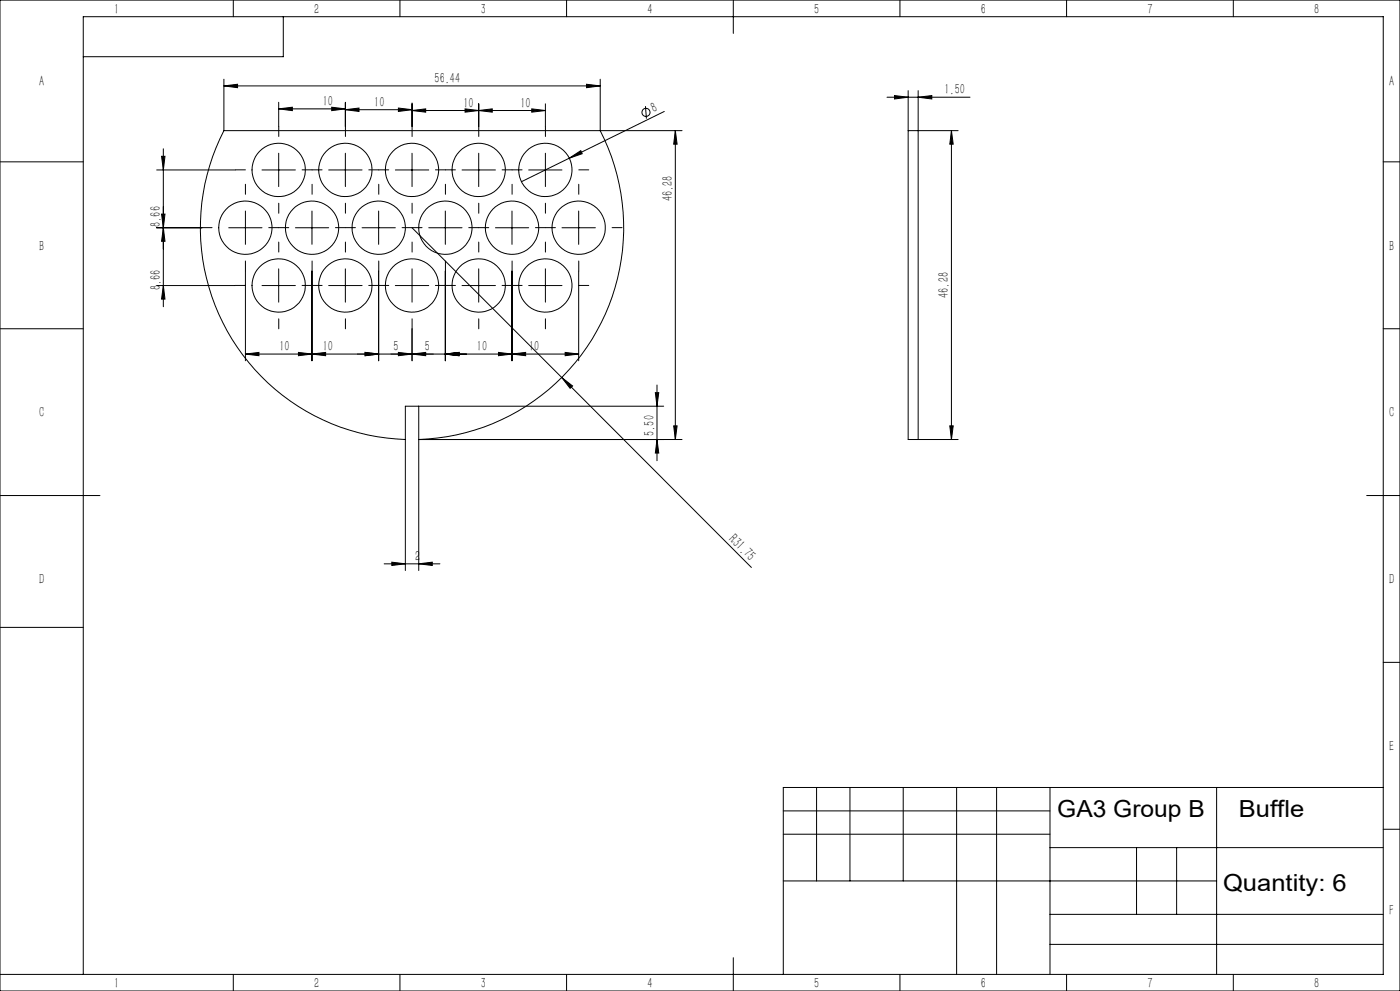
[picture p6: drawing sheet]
<svg xmlns="http://www.w3.org/2000/svg" width="420mm" height="297mm" viewBox="0 0 420 297" stroke-linecap="round" stroke-linejoin="round" font-family="sans-serif">
<g fill="none" stroke="#000" stroke-width=".3">
<path d="M0 0h420v297h-420zM70 0v5M85 5v12h-60M120 0v5M170 0v5M220 0v10M270 0v5M320 0v5M370 0v5M67.2 25.7l4.1-.4v1zM67.2 39.2a63.5 63.5 0 0 0 54.4 92.5M67.2 39.2h137.4"/>
<path d="M67.2 23.7v15.5M67.2 25.7h112.9M83.6 32.6l4.1-.5v1.1zM83.6 30.7v7.2M83.6 32.6h20M99.5 32.1l4.1 .5-4.1 .6zM103.6 32.9l4.1-.5v1zM103.6 30.7v7.2M103.6 32.9h20M119.5 32.4l4.1 .5-4.1 .5zM123.6 33.1l4.1-.5v1zM123.6 30.9v7"/>
<path d="M123.6 33.1h40M139.5 32.6l4.1 .5-4.1 .5zM143.6 33.1l4.1-.5v1zM143.6 31.1v6.8M159.5 32.6l4.1 .5-4.1 .5zM163.6 31.1v6.8M176 25.3l4.1 .4-4.1 .6zM180.1 23.7v15.5a63.5 63.5 0 0 1-54.5 92.5h79M193.6 31.8l.3 3.8M199.3 33.4l-42.9 21.1M202.6 39.2l.5 4h-1zM202.6 39.2v92.5"/>
<path d="M266.1 29.1h24.9M268.4 28.6l4.1 .5-4.1 .6zM272.5 39.2v92.5h14.9M272.5 27.2v12M272.5 39.2h14.9M275.4 29.1l4.1-.5v1.1zM275.4 27.2v104.5M285.4 39.2l.6 4h-1.1zM285.4 39.2v92.5M0 48.5h25M47 50.9h23.6M48.5 46.8h1l-.5 4.1z"/>
<path d="M49 44.6v47.3M78.6 50.9h10M83.6 45.9v10M98.6 50.9h10M103.6 45.9v10M118.6 50.9h10M123.6 45.9v10M138.6 50.9h10M143.6 45.9v10M158.6 50.9h10M163.6 45.9v10M170.8 47.4l3.4-2.2 .5 .9z"/>
<path d="M415 48.5h5M47 68.3h13.6M48.5 64.2h1l-.5 4.1zM49 68.3l.5 4h-1zM68.6 68.3h10M73.6 63.2v10M88.6 68.3h10M93.6 63.2v10M108.6 68.3h10M113.6 63.2v10M123.6 68.3l44.9 44.8M128.6 68.3h10"/>
<path d="M133.6 63.2v10M148.6 68.3h10M153.6 63.2v10M168.6 68.3h10M173.6 63.2v10M0 98.5h25M47 85.6h23.6M49 85.6l.5 4h-1zM73.6 81.2v26.9M78.6 85.6h10M83.6 80.6v10M93.6 81.2v26.9"/>
<path d="M98.6 85.6h10M103.6 80.6v10M113.6 81.2v26.9M118.6 85.6h10M123.6 80.6v10M123.6 98.6v9.5M133.6 81.2v26.9M138.6 85.6h10M143.6 80.6v10M153.6 81.2v26.9M158.6 85.6h10M163.6 80.6v10"/>
<path d="M173.6 81.2v26.9M415 98.5h5M73.6 106.1l4.1-.5v1zM73.6 106.1h100M89.5 105.6l4.1 .5-4.1 .5zM93.6 106.1l4.1-.5v1zM109.5 105.6l4.1 .5-4.1 .5zM119.5 105.6l4.1 .5-4.1 .5zM123.6 106.1l4.1-.5v1zM133.6 106.1l4.1-.5v1zM149.5 105.6l4.1 .5-4.1 .5zM153.6 106.1l4.1-.5v1z"/>
<path d="M168.5 113.1l3.3 2.6-.8 .7zM168.5 113.1l56.9 57M169.5 105.6l4.1 .5-4.1 .5zM196.6 117.7h1l-.5 4zM197.1 115.4v22.7M125.6 121.7v49.3M197.1 131.7l.5 4.1h-1zM199.1 121.7h-77.5v49.3M202.1 127.6h1l-.5 4.1zM284.9 127.6h1.1l-.6 4.1zM0 148.5h30M410 148.5h10"/>
<path d="M115.3 169h16.7M117.5 168.5l4.1 .5-4.1 .5zM125.6 169l4.1-.5v1zM0 188h25M415 198.5h5M245 236v28M255 236v28M271 236v28M287 236v56M299 236v56M315 236v56M365 236v56"/>
<path d="M415 236h-180v56M235 243h80M235 250h80M315 254h100M341 254v20M353 254v20M415 248.5h5M235 264h130M315 274h100M0 292h415v-287h-390v287M70 292v5M120 292v5"/>
<path d="M170 292v5M220 287v10M270 292v5M315 283h100M320 292v5M370 292v5"/>
<circle cx="193.8" cy="33.7" r="1.2"/>
<circle cx="83.6" cy="50.9" r="8"/>
<circle cx="103.6" cy="50.9" r="8"/>
<circle cx="123.6" cy="50.9" r="8"/>
<circle cx="143.6" cy="50.9" r="8"/>
<circle cx="163.6" cy="50.9" r="8"/>
<circle cx="73.6" cy="68.3" r="8"/>
<circle cx="93.6" cy="68.3" r="8"/>
<circle cx="113.6" cy="68.3" r="8"/>
<circle cx="133.6" cy="68.3" r="8"/>
<circle cx="153.6" cy="68.3" r="8"/>
<circle cx="173.6" cy="68.3" r="8"/>
<circle cx="83.6" cy="85.6" r="8"/>
<circle cx="103.6" cy="85.6" r="8"/>
<circle cx="123.6" cy="85.6" r="8"/>
<circle cx="143.6" cy="85.6" r="8"/>
<circle cx="163.6" cy="85.6" r="8"/>
</g>
<g fill="none" stroke="#000" stroke-width=".3" stroke-dasharray="30.5 1.3 1.3 1.3">
<path d="M73.6 50.9h-3M73.6 58.2v-3M83.6 40.9v-3M93.6 50.9h3M93.6 58.2v-3M93.6 50.9h-3M103.6 40.9v-3M113.6 58.2v-3M113.6 50.9h-3M113.6 50.9h3M123.6 40.9v-3M133.6 58.2v-3"/>
<path d="M133.6 50.9h-3M133.6 50.9h3M143.6 40.9v-3M153.6 58.2v-3M153.6 50.9h-3M153.6 50.9h3M163.6 40.9v-3M173.6 58.2v-3M173.6 50.9h3M63.6 68.2h-3M73.6 78.2v3M83.6 60.9v3"/>
<path d="M83.6 75.5v-3M83.6 68.2h3M83.6 68.2h-3M93.6 78.2v3M103.6 75.5v-3M103.6 68.2h3M103.6 68.2h-3M103.6 60.9v3M113.6 78.2v3M123.6 75.5v-3M123.6 68.2h3M123.6 68.2h-3"/>
<path d="M123.6 60.9v3M133.6 78.2v3M143.6 75.5v-3M143.6 68.2h3M143.6 68.2h-3M143.6 60.9v3M153.6 78.2v3M163.6 75.5v-3M163.6 68.2h3M163.6 68.2h-3M163.6 60.9v3M173.6 78.2v3"/>
<path d="M183.6 68.2h3M73.6 85.5h-3M83.6 95.5v3M93.6 85.5h-3M93.6 85.5h3M103.6 95.5v3M113.6 85.5h-3M113.6 85.5h3M123.6 95.5v3M133.6 85.5h-3M133.6 85.5h3M143.6 95.5v3"/>
<path d="M153.6 85.5h-3M153.6 85.5h3M163.6 95.5v3M173.6 85.5h3"/>
</g>
<g fill="#000">
<path d="M170.8 47.4l3.4-2.2 .5 .9zM168.5 113.1l3.3 2.6-.8 .7z"/>
<path d="M67.2 25.7l4.1-.4v1zM176 25.3l4.1 .4-4.1 .6z"/>
<path d="M285.4 39.2l.6 4h-1.1zM284.9 127.6h1.1l-.6 4.1z"/>
<path d="M48.5 46.8h1l-.5 4.1zM49 68.3l.5 4h-1zM48.5 64.2h1l-.5 4.1zM49 85.6l.5 4h-1zM202.6 39.2l.5 4h-1zM202.1 127.6h1l-.5 4.1z"/>
<path d="M123.6 106.1l4.1-.5v1zM109.5 105.6l4.1 .5-4.1 .5zM275.4 29.1l4.1-.5v1.1zM268.4 28.6l4.1 .5-4.1 .6z"/>
<path d="M197.1 131.7l.5 4.1h-1zM196.6 117.7h1l-.5 4z"/>
<path d="M117.5 168.5l4.1 .5-4.1 .5zM125.6 169l4.1-.5v1zM83.6 32.6l4.1-.5v1.1zM99.5 32.1l4.1 .5-4.1 .6zM103.6 32.9l4.1-.5v1zM119.5 32.4l4.1 .5-4.1 .5zM123.6 33.1l4.1-.5v1zM139.5 32.6l4.1 .5-4.1 .5zM143.6 33.1l4.1-.5v1zM159.5 32.6l4.1 .5-4.1 .5zM93.6 106.1l4.1-.5v1zM109.5 105.6l4.1 .5-4.1 .5zM73.6 106.1l4.1-.5v1zM89.5 105.6l4.1 .5-4.1 .5zM119.5 105.6l4.1 .5-4.1 .5zM133.6 106.1l4.1-.5v1zM133.6 106.1l4.1-.5v1zM149.5 105.6l4.1 .5-4.1 .5zM153.6 106.1l4.1-.5v1zM169.5 105.6l4.1 .5-4.1 .5z"/>
</g>
<g font-size="7.1">
<text x="317.2" y="244.8">GA3 Group B</text>
<text x="371.7" y="244.8">Buffle</text>
<text x="366.9" y="266.9">Quantity: 6</text>
</g>
<g font-size="4.4">
<text x="34.2" y="4.2">1</text>
<text x="94.2" y="4.2">2</text>
<text x="144.2" y="4.2">3</text>
<text x="194.2" y="4.2">4</text>
<text x="244.2" y="4.2">5</text>
<text x="294.2" y="4.2">6</text>
<text x="344.2" y="4.2">7</text>
<text x="394.2" y="4.2">8</text>
<text x="11.7" y="25.9">A</text>
<text x="130.4" y="24.9">56.44</text>
<text x="283.3" y="28.3">1.50</text>
<text x="416.7" y="25.9">A</text>
<text x="96.9" y="31.7">10</text>
<text x="112.3" y="32">10</text>
<text x="139" y="32.2">10</text>
<text x="156.1" y="32.2">10</text>
<text x="196.2" y="34" transform="rotate(-26 196.2 34)">8</text>
<text x="201.8" y="60.3" transform="rotate(-90 201.8 60.3)">46.28</text>
<text x="48.1" y="68" transform="rotate(-90 48.1 68)">8.66</text>
<text x="11.7" y="75.1">B</text>
<text x="416.7" y="75.1">B</text>
<text x="48.1" y="87" transform="rotate(-90 48.1 87)">8.66</text>
<text x="284.6" y="89.2" transform="rotate(-90 284.6 89.2)">46.28</text>
<text x="83.8" y="105.2">10</text>
<text x="96.8" y="105.2">10</text>
<text x="118.1" y="105.2">5</text>
<text x="127.5" y="105.2">5</text>
<text x="143.1" y="105.2">10</text>
<text x="158.8" y="105.2">10</text>
<text x="11.7" y="125.1">C</text>
<text x="416.7" y="125.1">C</text>
<text x="196.3" y="130.6" transform="rotate(-90 196.3 130.6)">5.50</text>
<text x="218.5" y="161.8" transform="rotate(45 218.5 161.8)">R31.75</text>
<text x="124.5" y="168.1">2</text>
<text x="11.7" y="175.1">D</text>
<text x="416.7" y="175.1">D</text>
<text x="416.7" y="225.1">E</text>
<text x="416.8" y="274.4">F</text>
<text x="34.2" y="296.2">1</text>
<text x="94.2" y="296.2">2</text>
<text x="144.2" y="296.2">3</text>
<text x="194.2" y="296.2">4</text>
<text x="244.2" y="296.2">5</text>
<text x="294.2" y="296.2">6</text>
<text x="344.2" y="296.2">7</text>
<text x="394.2" y="296.2">8</text>
</g>
</svg>
